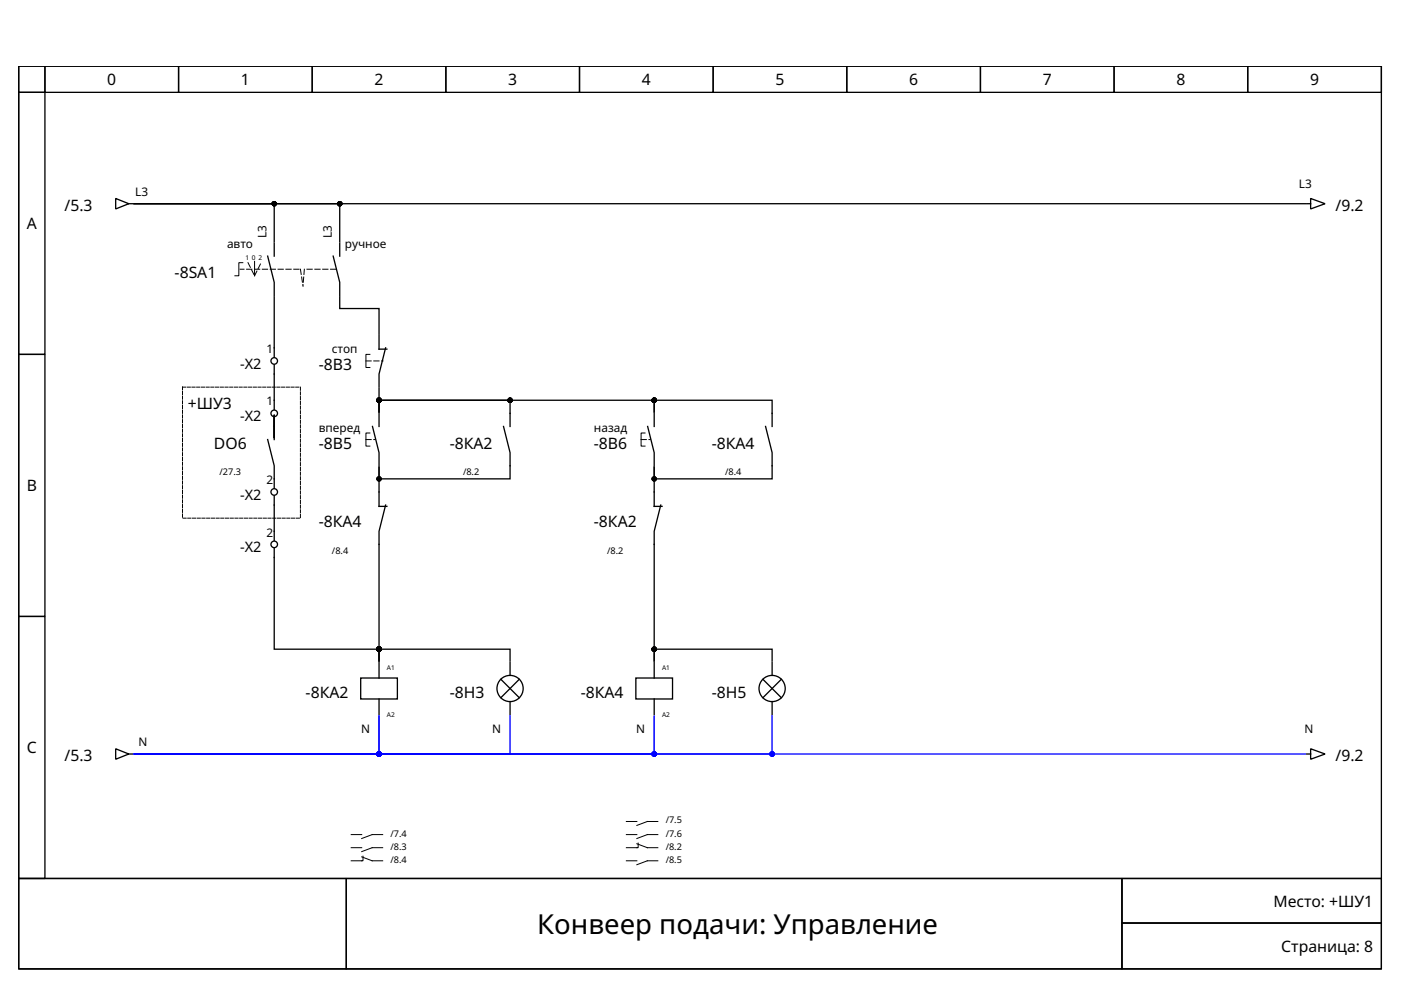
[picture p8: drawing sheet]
<svg xmlns="http://www.w3.org/2000/svg" width="297mm" height="210mm" viewBox="0 0 297 210" stroke-linecap="round" stroke-linejoin="round" font-family="sans-serif">
<g fill="none" stroke="#000" stroke-width=".28">
<path d="M4 14h288.9v172.3h-288.9zM4 14h5.5v5.6h-5.5zM4 19.6h5.5v55.5h-5.5zM9.5 14h28.4v5.6h-28.4zM37.9 14h28.3v5.6h-28.3zM66.2 14h28.3v5.6h-28.3zM94.5 14h28.4v5.6h-28.4zM122.9 14h28.3v5.6h-28.3zM151.2 14h28.3v5.6h-28.3zM179.5 14h28.4v5.6h-28.4zM207.9 14h28.3v5.6h-28.3zM236.2 14h28.3v5.6h-28.3z"/>
<path d="M264.5 14h28.4v5.6h-28.4zM24.5 42.1l2.8 1.1-2.8 1.1zM27.3 43.2h.8M28.4 43.2h43.6v8M28.4 43.2h248.4M28.4 43.2h29.7v8M56.8 54.3l1.3 5.6v2.7M58.1 51.5v2.8M70.6 54.3l1.4 5.6v2.7M72 51.5v2.8M277 43.2h.9M277.9 42.1l3 1.1-3 1.1z"/>
<path d="M4 75.1h5.5v55.6h-5.5zM58.1 62.9v12.8M58.1 77.4v9.4M72 62.9v2.5h8.4v5.3M80.4 71v3h1.6M81.8 73.7l-1.4 5.6v2.8M56.8 93.2l1.3 5.6v4.7M58.1 87.9v5zM58.1 88.5v4.7M79 90.4l1.4 5.6v2.8M80.4 87.4v-2.5h58.3v2.5v-2.5h25v5.5M80.4 82.4v5"/>
<path d="M80.4 87.4v-2.5h27.7v5.5M80.4 87.6v2.8M106.8 90.4l1.3 5.6v5.5h-27.7v-2.5v8.4h1.6M137.3 90.4l1.4 5.6v2.8M138.7 87.6v2.8M162.3 90.4l1.4 5.6v5.5h-25v-2.5v8.4h1.7M58.1 105.1v9.5M58.1 116.3v21.3h22.3v2.5M81.8 107.1l-1.4 5.5v27.5M140.1 107.1l-1.4 5.5v27.5v-2.5h25v2.5M4 130.7h5.5v55.6h-5.5zM24.5 158.8l2.8 1.1-2.8 1.1z"/>
<path d="M27.3 159.9h.8M76.5 143.8h7.8v4.4h-7.8zM80.4 140.1v-2.5h27.7v2.5M80.4 140.4v3.4M80.4 148.2v3.3M106.2 144l3.9 3.9M108.1 140.4v2.8M108.1 148.8v2.7M110.1 144l-3.9 3.9M134.8 143.8h7.8v4.4h-7.8zM138.7 140.4v3.4M138.7 148.2v3.3"/>
<path d="M161.8 144l3.9 3.9M163.7 140.4v2.8M163.7 148.8v2.7M165.7 144l-3.9 3.9M277 159.9h.9M277.9 158.8l3 1.1-3 1.1zM4 186.3h288.9v19.1h-288.9z"/>
<circle cx="58.1" cy="76.5" r=".69"/>
<circle cx="58.1" cy="87.6" r=".69"/>
<circle cx="58.1" cy="104.3" r=".69"/>
<circle cx="58.1" cy="115.4" r=".69"/>
<circle cx="108.1" cy="146" r="2.78"/>
<circle cx="163.7" cy="146" r="2.78"/>
</g>
<g fill="none" stroke="#000" stroke-width=".21">
<path d="M51.5 55.7h-.9v2.8h-.8M54 55.4v3.1M78.4 75.1h-.8v2.8h.8M78.4 91.8h-.8v2.8h.8M136.8 91.8h-.9v2.8h.9M74.5 177h2.2M74.5 179.7h2.2M81.1 177h-2.2l-2.2 .8M81.1 179.7h-2.2l-2.2 .9M132.8 177h2.2M132.8 174.2h2.2M135 178.9l2.2 .8h2.3"/>
<path d="M135.3 178.8v.9h-2.5M139.5 177h-2.3l-2.2 .8M139.5 174.2h-2.3l-2.2 .8M4 186.3h69.4v19.1h-69.4zM73.4 186.3h164.5v19.1h-164.5zM76.7 181.7l2.2 .8h2.2M77 181.5v1h-2.5M132.8 182.5h2.2M139.5 182.5h-2.3l-2.2 .8M237.9 186.3h55v9.4h-55zM237.9 195.7h55v9.7h-55z"/>
</g>
<path d="M38.7 82.1h25v27.8h-25z" fill="none" stroke="#000" stroke-width=".21" stroke-dasharray=".7 .3"/>
<path d="M52.6 55.7l1.4 2.8M54 58.5l1.4-2.8M63.4 57.1h-12.5M63.7 57.1l.6 3.6M64.5 57.1l-.2 3.3M71.2 57.1h-6.7M77.6 76.5h3.6M77.6 93.2h1.9M135.9 93.2h2" fill="none" stroke="#000" stroke-width=".21" stroke-dasharray="1.1 .6"/>
<g fill="#000" stroke="#000" stroke-width=".28">
<circle cx="58.1" cy="43.2" r=".42"/>
<circle cx="72" cy="43.2" r=".42"/>
<circle cx="80.4" cy="84.9" r=".42"/>
<circle cx="108.1" cy="84.9" r=".42"/>
<circle cx="138.7" cy="84.9" r=".42"/>
<circle cx="80.4" cy="101.5" r=".42"/>
<circle cx="138.7" cy="101.5" r=".42"/>
<circle cx="80.4" cy="137.6" r=".42"/>
<circle cx="138.7" cy="137.6" r=".42"/>
</g>
<path d="M28.4 159.9h248.4M108.1 151.8v8.1h-27.7v-8.1v8.1h-52M138.7 151.8v8.1h-110.3M163.7 151.8v8.1h-135.3" fill="none" stroke="#0001ff" stroke-width=".28"/>
<g fill="#0001ff" stroke="#0001ff" stroke-width=".28">
<circle cx="138.7" cy="159.9" r=".42"/>
<circle cx="163.7" cy="159.9" r=".42"/>
<circle cx="80.4" cy="159.9" r=".42"/>
</g>
<text font-size="5.8" x="113.9" y="198.1">Конвеер подачи: Управление</text>
<g font-size="3.3">
<text x="22.7" y="18.1">0</text>
<text x="51.1" y="18.1">1</text>
<text x="79.4" y="18.1">2</text>
<text x="107.7" y="18.1">3</text>
<text x="136.1" y="18.1">4</text>
<text x="164.4" y="18.1">5</text>
<text x="192.8" y="18.1">6</text>
<text x="221.1" y="18.1">7</text>
<text x="249.4" y="18.1">8</text>
<text x="277.8" y="18.1">9</text>
<text x="13.7" y="44.7">/5.3</text>
<text x="283.2" y="44.7">/9.2</text>
<text x="5.7" y="48.6">A</text>
<text x="37" y="59">-8SA1</text>
<text x="67.6" y="78.5">-8B3</text>
<text x="39.8" y="86.8">+ШУ3</text>
<text x="45.4" y="95.1">DO6</text>
<text x="67.6" y="95.1">-8B5</text>
<text x="95.4" y="95.1">-8КА2</text>
<text x="125.9" y="95.1">-8B6</text>
<text x="150.9" y="95.1">-8КА4</text>
<text x="5.7" y="104.2">B</text>
<text x="67.6" y="111.8">-8КА4</text>
<text x="125.9" y="111.8">-8КА2</text>
<text x="64.8" y="147.9">-8КА2</text>
<text x="95.4" y="147.9">-8H3</text>
<text x="123.1" y="147.9">-8КА4</text>
<text x="150.9" y="147.9">-8H5</text>
<text x="5.7" y="159.7">C</text>
<text x="13.7" y="161.4">/5.3</text>
<text x="283.2" y="161.4">/9.2</text>
<text x="270" y="192.2">Место: +ШУ1</text>
<text x="271.7" y="201.8">Страница: 8</text>
</g>
<g font-size="3.1">
<text x="50.9" y="78.2">-X2</text>
<text x="50.9" y="89.3">-X2</text>
<text x="50.9" y="106">-X2</text>
<text x="50.9" y="117.1">-X2</text>
</g>
<g font-size="2.5">
<text x="28.7" y="41.5">L3</text>
<text x="275.4" y="39.9">L3</text>
<text x="48.1" y="52.6">авто</text>
<text x="56.5" y="50.4" transform="rotate(-90 56.5 50.4)">L3</text>
<text x="70.4" y="50.4" transform="rotate(-90 70.4 50.4)">L3</text>
<text x="73.1" y="52.6">ручное</text>
<text x="56.5" y="74.9">1</text>
<text x="70.4" y="74.9">стоп</text>
<text x="56.5" y="86">1</text>
<text x="67.6" y="91.5">вперед</text>
<text x="125.9" y="91.5">назад</text>
<text x="56.5" y="102.6">2</text>
<text x="56.5" y="113.8">2</text>
<text x="76.6" y="155.4">N</text>
<text x="104.3" y="155.4">N</text>
<text x="134.9" y="155.4">N</text>
<text x="276.6" y="155.4">N</text>
<text x="29.3" y="158.2">N</text>
</g>
<g font-size="1.9">
<text x="46.5" y="100.7">/27.3</text>
<text x="98.2" y="100.7">/8.2</text>
<text x="153.7" y="100.7">/8.4</text>
<text x="70.4" y="117.4">/8.4</text>
<text x="128.7" y="117.4">/8.2</text>
<text x="82.8" y="177.4">/7.4</text>
<text x="141.1" y="174.6">/7.5</text>
<text x="141.1" y="177.4">/7.6</text>
<text x="82.8" y="180.1">/8.3</text>
<text x="82.8" y="182.9">/8.4</text>
<text x="141.1" y="180.1">/8.2</text>
<text x="141.1" y="182.9">/8.5</text>
</g>
<g font-size="1.4">
<text x="52" y="55.1">1</text>
<text x="53.4" y="55.1">0</text>
<text x="54.8" y="55.1">2</text>
<text x="82" y="142">A1</text>
<text x="140.4" y="142">A1</text>
<text x="82" y="152">A2</text>
<text x="140.4" y="152">A2</text>
</g>
</svg>
